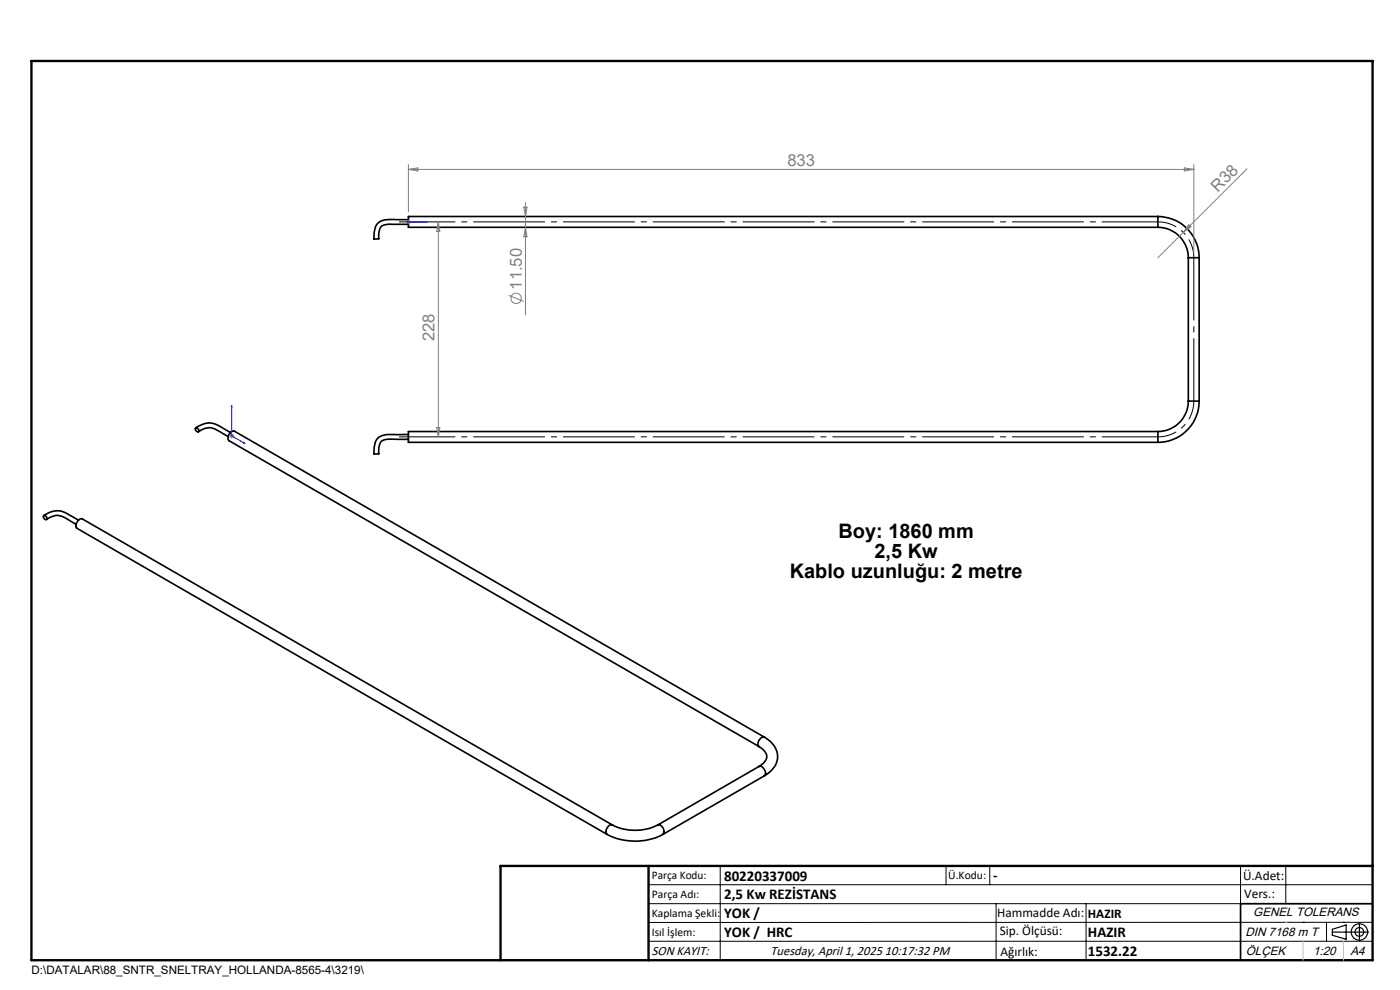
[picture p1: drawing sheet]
<svg xmlns="http://www.w3.org/2000/svg" width="297mm" height="210mm" viewBox="0 0 297 210" stroke-linecap="round" stroke-linejoin="round" font-family="sans-serif">
<g fill="none" stroke="#000" stroke-width=".35">
<path d="M86.6 46.6h-3.8a2.84 2.84 0 0 0-3.4 2.7l-.1 1.4h1.1a2.68 2.68 0 0 1 .8-2.9l1.4-.3 4 .1M245.6 48.2a6.5 6.5 0 0 1 6.5 6.5M245.6 45.9a8.8 8.8 0 0 1 8.8 8.8M245.6 45.9h-159v2.3h159M245.6 45.9v2.3M252.1 54.7h2.3M252.1 54.7v30.4M254.4 54.7v30.4M41.6 90.7a4.3 4.3 0 0 1 5.4 0l1.9 1M41.6 90.7a.5 .5 0 0 1 .5 .3 .5 .5 0 0 1-.2 .6l-.4-.5zM42.1 91.6a3.5 3.5 0 0 1 4.7 0l1.6 1M86.6 92.2h-3.1a3.9 3.9 0 0 0-3.5 .9l-.4 .7-.2 1.1-.1 1.4h1.1a2.7 2.7 0 0 1 .8-2.9l1.4-.2h4"/>
<path d="M245.6 91.5h-159v2.3h159M245.6 91.5v2.3M252.1 85.1a6.5 6.5 0 0 1-6.5 6.4M252.1 85.1h2.3M254.4 85.1a8.8 8.8 0 0 1-8.8 8.7M9.3 109.4a4.3 4.3 0 0 1 5.5-.1l1.9 1M9.3 109.4a.5 .5 0 0 1 .5 .2 .5 .5 0 0 1-.1 .6l-.5-.5zM9.8 110.2a3.2 3.2 0 0 1 3.5-.6l2.9 1.6M161 158.4a2.36 2.36 0 0 1 1.5 2.7l-.6 .8-.9 .7M162.2 156.4a4.4 4.4 0 0 1 2 6.4l-.8 .8-1.2 1M162.2 156.4l-112.5-64.9a1.34 1.34 0 0 0-1.1 2l112.4 64.9M162.2 156.4a1.33 1.33 0 0 0-1.2 2"/>
<path d="M128.8 177a12.9 12.9 0 0 0 11.9 0M129.9 175a10.8 10.8 0 0 0 9.6 0M129.9 175l-112.4-64.9a1.32 1.32 0 0 0-1.2 2l112.5 64.9M129.9 175a1.32 1.32 0 0 0-1.1 2M139.5 175a1.29 1.29 0 0 1 1.2 2M161 162.6a1.32 1.32 0 0 1 1.2 2M161 162.6l-21.5 12.4M162.2 164.6l-21.5 12.4M291.2 191.7h-28v12"/>
</g>
<g fill="none" stroke="#808080" stroke-width=".21">
<path d="M86.6 34.9v10M86.6 35.9h166.7M86.6 35.9l2.1-.3v.7zM251.2 35.6l2.1 .3-2.1 .4zM253.3 34.9v18.8M264.5 35.8l-13.5 13.5M86.1 47.1h1M86.3 46.7l.7 .7M86.6 46.6v1M87 46.7l-.7 .7M93 47.1v45.6M93 47.1l.3 2h-.7z"/>
<path d="M111.1 43.9h.7l-.3 2zM111.5 42.9v23.9M111.5 48.2l.3 2h-.7zM251 49.3l-5.4 5.4M252.2 47.7l.5 .4-1.7 1.2zM107.9 62.6l3.2 1.3M48.6 92.5h1.1M48.8 92.1l.7 .7M49.1 92v1M49.5 92.1l-.7 .7M92.6 90.7h.7l-.3 2z"/>
<circle cx="109.5" cy="63.3" r="1.1"/>
</g>
<path d="M253.3 54.7a7.6 7.6 0 0 0-7.6-7.6M245.7 92.7a7.6 7.6 0 0 0 7.6-7.6" fill="none" stroke="#000" stroke-width=".21" stroke-dasharray="15.2 1.3 1.3 1.3" stroke-dashoffset="11.2" stroke-linecap="butt"/>
<g fill="none" stroke="#000" stroke-width=".25">
<path d="M282.6 197.7h7.8M282.6 197.1l3-.9v3l-3-.8zM288.4 195.8v3.8M106.2 203.7h185"/>
<circle cx="288.4" cy="197.7" r="1.74"/>
<circle cx="288.4" cy="197.7" r=".93"/>
</g>
<path d="M86.5 47.1h.2zM86.6 47.1h.1M86.6 47.1h4M90.6 47.1h-.4h.4M49.1 85.9l.1 .4-.1-.1zM49.1 85.9v6.6l2.9 1.6M51.7 93.9l.3 .2-.3-.1z" fill="none" stroke="#00f" stroke-width=".21"/>
<path d="M84.7 47.1h161M245.7 92.7h-161" fill="none" stroke="#000" stroke-width=".21" stroke-dasharray="15.2 1.3 1.3 1.3" stroke-dashoffset="3.3" stroke-linecap="butt"/>
<path d="M253.3 54.7v30.4" fill="none" stroke="#000" stroke-width=".21" stroke-dasharray="15.2 1.3 1.3 1.3" stroke-dashoffset="1.9" stroke-linecap="butt"/>
<g fill="none" stroke="#000" stroke-width=".21">
<path d="M137.6 187.7h153.6M137.6 191.7h153.6M137.6 199.7h153.6M152.8 183.7v20M200.7 183.7v4M210 183.7v4M211.3 191.7v12M230.4 191.7v12M263.2 183.7v20M272.8 183.7v8M276.4 195.6h.1M281.4 195.6v4.1"/>
<path d="M285 195.6h.1M291.2 195.6l-153.6 .1"/>
</g>
<path d="M6.7 12.9h284.5v190.8h-284.5zM137.6 183.7v20M291.2 183.7h-185v20" fill="none" stroke="#000" stroke-width=".5"/>
<path d="M276.4 199.7v4M285 199.7v4" fill="none" stroke="#c0c0c0" stroke-width=".21"/>
<path d="M272.8 195.6h.1" fill="none" stroke="#c0c0c0" stroke-width=".25"/>
<g fill="#00f">
<path d="M90.2 47.1h.4zM86.5 47.1h.2z"/>
<path d="M51.7 93.9l.3 .2-.3-.1zM49.1 85.9l.1 .4-.1-.1z"/>
</g>
<path d="M252.2 47.7l.5 .4-1.7 1.2z" fill="#808080"/>
<g font-size="4.2">
<text x="177.9" y="114.2">Boy: 1860 mm</text>
<text x="185.5" y="118.4">2,5 Kw</text>
<text x="167.5" y="122.6">Kablo uzunluğu: 2 metre</text>
</g>
<g font-size="3.5" fill="#808080">
<text x="167" y="35.1">833</text>
<text x="258.3" y="40.9" transform="rotate(-45 258.3 40.9)">R38</text>
<text x="110.7" y="61.5" transform="rotate(-90 110.7 61.5)">11.50</text>
<text x="92.2" y="72.3" transform="rotate(-90 92.2 72.3)">228</text>
</g>
<g font-size="3.2">
<text x="153.6" y="190.8">2,5 Kw REZİSTANS</text>
<text x="153.6" y="186.8">80220337009</text>
<text x="210.7" y="186.6">-</text>
<text x="153.6" y="194.8">YOK /</text>
<text x="153.6" y="198.8">YOK / HRC</text>
<text x="230.8" y="198.7">HAZIR</text>
<text x="230.8" y="202.8">1532.22</text>
</g>
<g font-size="2.8">
<text x="263.7" y="186.7">Ü.Adet:</text>
<text x="263.9" y="190.5">Vers.:</text>
<text x="211.5" y="194.5">Hammadde Adı:</text>
<text x="230.8" y="194.7">HAZIR</text>
<text x="138.3" y="202.6">SON KAYIT:</text>
<text x="163.5" y="202.6">Tuesday, April 1, 2025 10:17:32 PM</text>
<text x="212.1" y="198.4">Sip. Ölçüsü:</text>
<text x="212.2" y="202.7">Ağırlık:</text>
</g>
<g font-size="2.6">
<text x="265.9" y="194.4">GENEL TOLERANS</text>
<text x="264.2" y="198.5">DIN 7168 m T</text>
<text x="264.3" y="202.6">ÖLÇEK</text>
<text x="278.5" y="202.6">1:20</text>
<text x="286.5" y="202.6">A4</text>
</g>
<g font-size="2.5">
<text x="138.3" y="186.4">Parça Kodu:</text>
<text x="138.3" y="190.5">Parça Adı:</text>
<text x="201.2" y="186.5">Ü.Kodu:</text>
<text x="138.3" y="194.5">Kaplama Şekli:</text>
<text x="138.3" y="198.6">Isıl İşlem:</text>
<text x="6.7" y="206.7">D:\DATALAR\88_SNTR_SNELTRAY_HOLLANDA-8565-4\3219\</text>
</g>
</svg>
